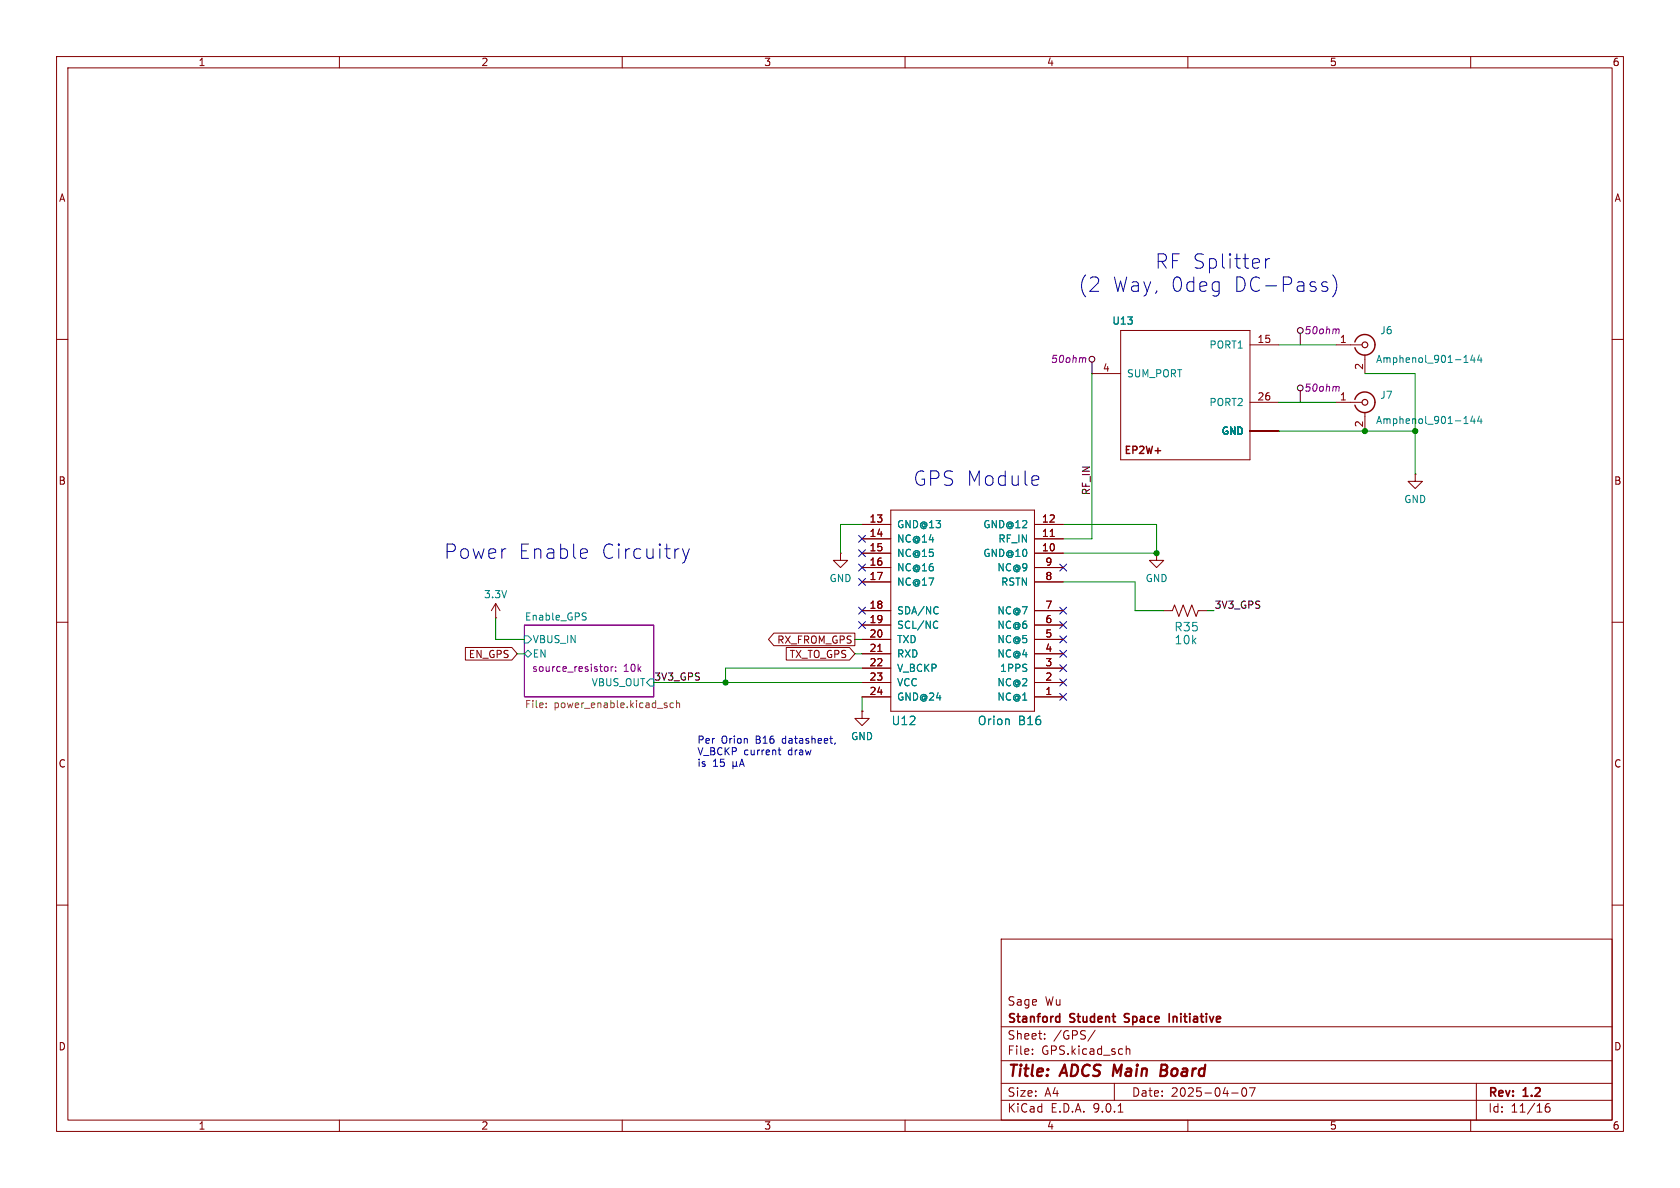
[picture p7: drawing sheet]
<svg xmlns="http://www.w3.org/2000/svg" width="297mm" height="210mm" viewBox="0 0 297 210" stroke-linecap="round" stroke-linejoin="round" font-family="sans-serif">
<path d="M0 0h297v210h-297z" fill="#fff" stroke="#fff" stroke-width=".18"/>
<g fill="none" stroke="#840000" stroke-width=".18">
<path d="M10 10h277v190h-277zM12 12h273v186h-273zM60 10v2M110 10v2M160 10v2M210 10v2M260 10v2M198.1 58.4h22.9v22.9h-22.9zM10 60h2M193 66h5.1M221 61h5.1M221 71.1h5.1"/>
<path d="M221 76.2h5.1M236.2 61h4.6M236.2 71.1h4.6M241.3 62.7v3.3M241.3 72.9v3.3M285 60h2M148.6 97.8v1.3h1.3l-1.3 1.2-1.3-1.2h1.3M148.6 97.8h.1M152.4 92.7h5.1M152.4 95.3h5.1M152.4 97.8h5.1M157.5 90.2h25.4v35.5h-25.4z"/>
<path d="M182.9 92.7h5.1M182.9 95.3h5.1M182.9 97.8h5.1M185.7 94.8h.7M204.5 97.8v1.3h1.2l-1.2 1.2-1.3-1.2h1.3M204.5 97.8h.1M250.2 83.8v1.3h1.3l-1.3 1.3-1.3-1.3h1.3M250.2 83.8h.1M10 110h2M82.3 114.5h8.2l.9 1.1-.9 1.1h-8.2zM87.6 109.2h.1M87.6 106.7l-.7 1.3"/>
<path d="M87.6 106.7l.8 1.3M87.6 106.7v2.5M136.8 111.9h14.3v2.2h-14.3l-.9-1.1zM139 114.5h11.2l.9 1.1-.9 1.1h-11.2zM152.4 108h5.1M152.4 100.3h5.1M152.4 102.9h5.1M152.4 110.5h5.1M152.4 113h5.1M152.4 115.6h5.1M152.4 118.1h5.1M155.2 115.2h.7"/>
<path d="M182.9 108h5.1M182.9 100.3h5.1M182.9 102.9h5.1M182.9 110.5h5.1M182.9 113h5.1M182.9 115.6h5.1M182.9 118.1h5.1M205.7 108h1.6l.3-1.1 .8 2.1 .8-2.1 .7 2.1 .8-2.1 .8 2.1 .3-1h1.6M285 110h2M152.4 125.7v1.3h1.3l-1.3 1.3-1.3-1.3h1.3M152.4 125.7h.1M152.4 120.7h5.1"/>
<path d="M152.4 123.2h5.1M182.9 120.7h5.1M182.9 123.2h5.1M10 160h2M177 166h108v32h-108zM285 160h2M60 198v2M110 198v2M160 198v2M177 194.5h108M177 191.5h108M177 187.5h108"/>
<path d="M177 181.5h108M182.5 186.3v.1M182.5 185.5v.1M184.7 183.6v.1M184.7 182.8v.1M193.6 182.1l-1.3 2M197 191.5v3M197.7 196.6h.8M199.1 184.9v1.5M199.1 185.5l.2-.1 .4 .1v.9M210 198v2M217.7 193.2h1.2"/>
<path d="M219.7 192.4l.2-.1a.81 .81 0 0 1 .6 .6 .81 .81 0 0 1-.3 .8l-.2 .1a.81 .81 0 0 1-.3-1.4zM220.9 192.3h1l-.7 1.5M260 198v2M261 191.5v6.5M273.9 195.1a.59 .59 0 0 0-.7 .6v.6l.1 .2 .4 .1 .3-.1v-.5l-.1-.3h-.4l-.3 .3"/>
</g>
<path d="M205.2 189.2h.7M205.9 189.2l.3 .1M206 188.2h-.6l-.3 2 1-.1M206.1 189.1l-.2 .1" fill="none" stroke="#840000" stroke-width=".4"/>
<path d="M186.9 179.7l.4 .1M187.3 179.2v1.5M198.8 179.3v.5M206.7 179.2v1.5M187.3 180.6l-.4 .1M198.8 180.6l.2 .1" fill="none" stroke="#840000" stroke-width=".3"/>
<path d="M236.4 58.2l.4 .1-.1 .7M191.6 63.2l.4 .2-.1 .7M236.4 68.3l.4 .2-.1 .7M92.7 110.5h22.9v12.7h-22.9zM107 117.9l.3-.1 .2 .3-.1 .5h-.4M108 117.8v.9M108.4 117.8l-.4 .3M108.8 118.6v.1M108.8 117.9v.1" fill="none" stroke="#840084" stroke-width=".18"/>
<g fill="none" stroke="#008484" stroke-width=".18">
<path d="M258.8 64.1h.7M258.8 74.9h.7M259 63l.2-.2v1.3M259 73.8l.2-.2v1.3M260.3 62.7l-.3 1h.8M260.3 73.5l-.3 1h.8M260.6 63.2v.9M260.6 74v.9M261.5 62.7l-.3 1h.8M261.5 73.5l-.3 1h.8M261.8 63.2v.9M261.8 74v.9"/>
<path d="M92.7 112.4h.6l.7 .6-.7 .7h-.6zM92.7 115.6l.6-.7 .7 .7-.7 .6zM103.4 109l.2 .3-.2 .3M103.5 108.3l.1 .1M165.4 109.8l.4 .1M165.6 107.3l.3 .1M165.8 110.9l-.4 .2M165.9 108.4l-.3 .1M114.9 120h.7v1.3h-.7l-.6-.6z"/>
</g>
<path d="M96.6 125v.1M96.6 124.3v.1M117.8 124.7l.2 .2-.2 .2M117.8 124.3h.1M119.1 124.3h-.4l-.2 .2 .1 .5h.5M119.6 124.4l.2-.1h.3v.8M119.6 123.8v1.3" fill="none" stroke="#848400" stroke-width=".18"/>
<path d="M204.2 79.7h1M239.5 60.5a1.81 1.81 0 0 1 2.8-1 1.81 1.81 0 0 1 0 2.9 1.81 1.81 0 0 1-2.8-.9M239.5 70.6a1.81 1.81 0 0 1 2.8-1 1.81 1.81 0 0 1 0 3 1.81 1.81 0 0 1-2.8-1" fill="none" stroke="#840000" stroke-width=".25"/>
<g fill="none" stroke="#840000" stroke-width=".2">
<circle cx="241.3" cy="71.1" r=".51"/>
<circle cx="241.3" cy="61" r=".51"/>
</g>
<g fill="none" stroke="#000" stroke-width=".18">
<path d="M229.9 58.9v2.1M193 64v2M229.9 69.1v2"/>
<circle cx="229.9" cy="58.4" r=".51"/>
<circle cx="193" cy="63.5" r=".51"/>
<circle cx="229.9" cy="68.6" r=".51"/>
</g>
<g fill="none" stroke="#008400" stroke-width=".18">
<path d="M193 66v29.3h-5M226.1 61h10.1M226.1 71.1h10.1M226.1 76.2h24.1M241.3 66h8.9v17.8M152.4 92.7h-3.8v5.1M188 92.7h16.5v5.1h-16.5M87.6 109.2v3.8h5.1M91.4 115.6h1.3M151.1 115.6h1.3M151.1 113h1.3M152.4 118.1h-24.1v2.6"/>
<path d="M188 102.9h12.7v5.1h5M213.4 108h1.2M115.6 120.7h36.8M152.4 123.2v2.5"/>
</g>
<g fill="none" stroke="#000084" stroke-width=".18">
<path d="M151.8 99.7l1.2 1.2M151.8 94.6l1.2 1.3M151.8 97.2l1.2 1.2M153 99.7l-1.2 1.2M153 94.6l-1.2 1.3M153 97.2l-1.2 1.2M187.4 99.7l1.2 1.2M188.6 99.7l-1.2 1.2M151.8 102.3l1.2 1.2M151.8 107.3l1.2 1.3M151.8 109.9l1.2 1.2M153 102.3l-1.2 1.2"/>
<path d="M153 107.3l-1.2 1.3M153 109.9l-1.2 1.2M187.4 112.4l1.2 1.2M187.4 117.5l1.2 1.2M187.4 115l1.2 1.2M187.4 109.9l1.2 1.2M187.4 107.3l1.2 1.3M188.6 112.4l-1.2 1.2M188.6 117.5l-1.2 1.2M188.6 115l-1.2 1.2M188.6 109.9l-1.2 1.2M188.6 107.3l-1.2 1.3"/>
<path d="M187.4 122.6l1.2 1.2M187.4 120l1.2 1.3M188.6 122.6l-1.2 1.2M188.6 120l-1.2 1.3"/>
</g>
<g fill="none" stroke="#0000c2" stroke-width=".18">
<path d="M222.5 45.8l.2 .5-1.3 .3M223.7 45.7v1.7M224.5 45.7a.65 .65 0 0 0-.8 .5M234 50.7l.6 .1 .1 .3-.3 .4h-.5M234 49.8l.6 .1M235.6 48.6a2.91 2.91 0 0 1 0 3.9M103.5 97l.2 .1 .1 .5-1.2 .3M103.7 98.6l-.2 .1M120.6 97l.7 1.7M121.3 98.7l-.3 .6-.4 .3M121.9 97l-.6 1.7M183.3 84.1l.2 .1 .1 .5-1.2 .2"/>
<path d="M183.5 85.7l-.2 .1M129.6 134.6v1.3M129.6 135.3l.2 .2h.2l.2-.2M130.2 135.3l.2 .2M130.2 134.6v.7M130.7 135.5l.5-1.3 .4 1.3M130.8 135.1h.7M137.6 132.6h.4M137.7 132.2v1.1l.3 .1M147.7 131.3l-.2 .3"/>
</g>
<g fill="#008400" stroke="#008400" stroke-width=".18">
<circle cx="128.3" cy="120.7" r=".46"/>
<circle cx="250.2" cy="76.2" r=".46"/>
<circle cx="241.3" cy="76.2" r=".46"/>
<circle cx="204.5" cy="97.8" r=".46"/>
</g>
<g font-size="3.5" fill="#0000c2">
<text x="203.7" y="47.7">RF Splitter</text>
<text x="190.5" y="51.8">(2</text>
<text x="196.5" y="51.8">Way, 0deg</text>
<text x="217.8" y="51.8">DC-Pass)</text>
<text x="161.3" y="86.1">GPS Module</text>
<text x="78.5" y="99">Power</text>
<text x="91.6" y="99">Enable</text>
<text x="106.2" y="99">Circuitry</text>
</g>
<g font-size="2.8" fill="#840000">
<text x="178" y="190.9">Title:</text>
<text x="187.7" y="190.9">ADCS Main</text>
<text x="206.8" y="190.9">Board</text>
</g>
<g font-size="2.1" fill="#008484">
<text x="207.5" y="111.8">R35</text>
<text x="207.6" y="114.1">10k</text>
<text x="157.5" y="128.4">U12</text>
<text x="172.8" y="128.4">Orion</text>
<text x="180" y="128.4">B16</text>
</g>
<g font-size="2.1" fill="#840000">
<text x="178" y="178">Sage</text>
<text x="184.7" y="178">Wu</text>
<text x="178" y="184">Sheet:</text>
<text x="178" y="181.2">Stanford</text>
<text x="186.2" y="184">/GPS/</text>
<text x="189.2" y="181.2">Student</text>
<text x="199.5" y="181.2">Space</text>
<text x="207.9" y="181.2">Initiative</text>
<text x="178" y="186.7">File:</text>
<text x="184.1" y="186.7">GPS.kicad_sch</text>
<text x="178" y="196.9">KiCad</text>
<text x="178" y="194.1">Size:</text>
<text x="184.7" y="194.1">A4</text>
<text x="185.7" y="196.9">E.D.A.</text>
<text x="193.3" y="196.9">9.0.1</text>
<text x="200" y="194.1">Date:</text>
<text x="207" y="194.1">2025-04-07</text>
<text x="263" y="194.3">Rev:</text>
<text x="263" y="196.9">Id:</text>
<text x="267.1" y="196.9">11/16</text>
<text x="269.4" y="194.3">1.2</text>
</g>
<g font-size="1.8" fill="#840000">
<text x="35" y="11.9">1</text>
<text x="85" y="11.9">2</text>
<text x="135" y="11.9">3</text>
<text x="185" y="11.9">4</text>
<text x="235" y="11.9">5</text>
<text x="285" y="11.9">6</text>
<text x="10.3" y="35.9">A</text>
<text x="285.3" y="35.9">A</text>
<text x="194.9" y="65.8">4</text>
<text x="222.2" y="60.7">15</text>
<text x="236.8" y="60.7">1</text>
<text x="241" y="65.5" transform="rotate(-90 241 65.5)">2</text>
<text x="222.2" y="70.9">26</text>
<text x="236.8" y="70.9">1</text>
<text x="241" y="75.6" transform="rotate(-90 241 75.6)">2</text>
<text x="198.6" y="80.6">EP2W+</text>
<text x="10.3" y="85.9">B</text>
<text x="285.3" y="85.9">B</text>
<text x="153.6" y="92.5">13</text>
<text x="153.6" y="95">14</text>
<text x="184.1" y="92.5">12</text>
<text x="184.1" y="95">11</text>
<text x="153.6" y="97.5">15</text>
<text x="153.6" y="100.1">16</text>
<text x="184.1" y="97.5">10</text>
<text x="184.7" y="100.1">9</text>
<text x="153.6" y="102.6">17</text>
<text x="153.6" y="107.7">18</text>
<text x="184.7" y="102.6">8</text>
<text x="184.7" y="107.7">7</text>
<text x="137.3" y="114">RX_FROM_GPS</text>
<text x="153.6" y="110.2">19</text>
<text x="153.6" y="112.8">20</text>
<text x="184.7" y="110.2">6</text>
<text x="184.7" y="112.8">5</text>
<text x="82.8" y="116.5">EN_GPS</text>
<text x="139.5" y="116.5">TX_TO_GPS</text>
<text x="153.6" y="115.3">21</text>
<text x="153.6" y="117.9">22</text>
<text x="184.7" y="115.3">4</text>
<text x="184.7" y="117.9">3</text>
<text x="153.6" y="120.4">23</text>
<text x="153.6" y="122.9">24</text>
<text x="184.7" y="120.4">2</text>
<text x="184.7" y="122.9">1</text>
<text x="10.3" y="135.9">C</text>
<text x="285.3" y="135.9">C</text>
<text x="10.3" y="185.9">D</text>
<text x="285.3" y="185.9">D</text>
<text x="35" y="199.9">1</text>
<text x="85" y="199.9">2</text>
<text x="135" y="199.9">3</text>
<text x="185" y="199.9">4</text>
<text x="235" y="199.9">5</text>
<text x="285" y="199.9">6</text>
</g>
<g font-size="1.8" fill="#008484">
<text x="196.4" y="57.7">U13</text>
<text x="243.9" y="59.3">J6</text>
<text x="213.7" y="61.8">PORT1</text>
<text x="243.2" y="64.4">Amphenol_901-144</text>
<text x="199.1" y="66.9">SUM_PORT</text>
<text x="213.7" y="72">PORT2</text>
<text x="243.9" y="70.7">J7</text>
<text x="215.9" y="77.1">GND</text>
<text x="243.2" y="75.2">Amphenol_901-144</text>
<text x="248.2" y="89.1">GND</text>
<text x="158.5" y="93.6">GND@13</text>
<text x="173.7" y="93.6">GND@12</text>
<text x="158.5" y="96.1">NC@14</text>
<text x="158.5" y="98.7">NC@15</text>
<text x="158.5" y="101.2">NC@16</text>
<text x="173.7" y="98.7">GND@10</text>
<text x="176.2" y="101.2">NC@9</text>
<text x="176.4" y="96.1">RF_IN</text>
<text x="85.5" y="106">3.3V</text>
<text x="146.6" y="103.1">GND</text>
<text x="158.5" y="103.7">NC@17</text>
<text x="176.9" y="103.7">RSTN</text>
<text x="202.4" y="103.1">GND</text>
<text x="92.7" y="109.8">Enable_GPS</text>
<text x="94.1" y="113.9">VBUS_IN</text>
<text x="158.5" y="108.8">SDA/NC</text>
<text x="158.5" y="111.4">SCL/NC</text>
<text x="158.5" y="113.9">TXD</text>
<text x="176.2" y="108.8">NC@7</text>
<text x="176.2" y="111.4">NC@6</text>
<text x="176.2" y="113.9">NC@5</text>
<text x="94.1" y="116.4">EN</text>
<text x="158.5" y="116.4">RXD</text>
<text x="158.5" y="119">V_BCKP</text>
<text x="176.2" y="116.4">NC@4</text>
<text x="176.7" y="119">1PPS</text>
<text x="104.5" y="121.5">VBUS_OUT</text>
<text x="158.5" y="121.5">VCC</text>
<text x="158.5" y="124.1">GND@24</text>
<text x="176.2" y="121.5">NC@2</text>
<text x="176.2" y="124.1">NC@1</text>
<text x="150.4" y="131">GND</text>
</g>
<g font-size="1.8" fill="#840084">
<text x="230.5" y="59.3">50ohm</text>
<text x="185.7" y="64.4">50ohm</text>
<text x="230.5" y="69.4">50ohm</text>
<text x="94" y="119">source_resistor:</text>
<text x="110.2" y="119">10k</text>
</g>
<g font-size="1.8">
<text x="192.8" y="87.6" transform="rotate(-90 192.8 87.6)">RF_IN</text>
<text x="214.6" y="107.7">3V3_GPS</text>
<text x="115.6" y="120.4">3V3_GPS</text>
</g>
<g font-size="1.8" fill="#848400">
<text x="92.7" y="125.5">File:</text>
<text x="97.9" y="125.5">power_enable.kicad_sch</text>
</g>
<g font-size="1.8" fill="#0000c2">
<text x="123.2" y="131.6">Per</text>
<text x="127.5" y="131.6">Orion</text>
<text x="133.7" y="131.6">B16</text>
<text x="138.6" y="131.6">datasheet,</text>
<text x="123.2" y="133.6">V_BCKP</text>
<text x="123.2" y="135.6">is</text>
<text x="126" y="135.6">15</text>
<text x="131.5" y="133.6">current</text>
<text x="139.4" y="133.6">draw</text>
</g>
</svg>
